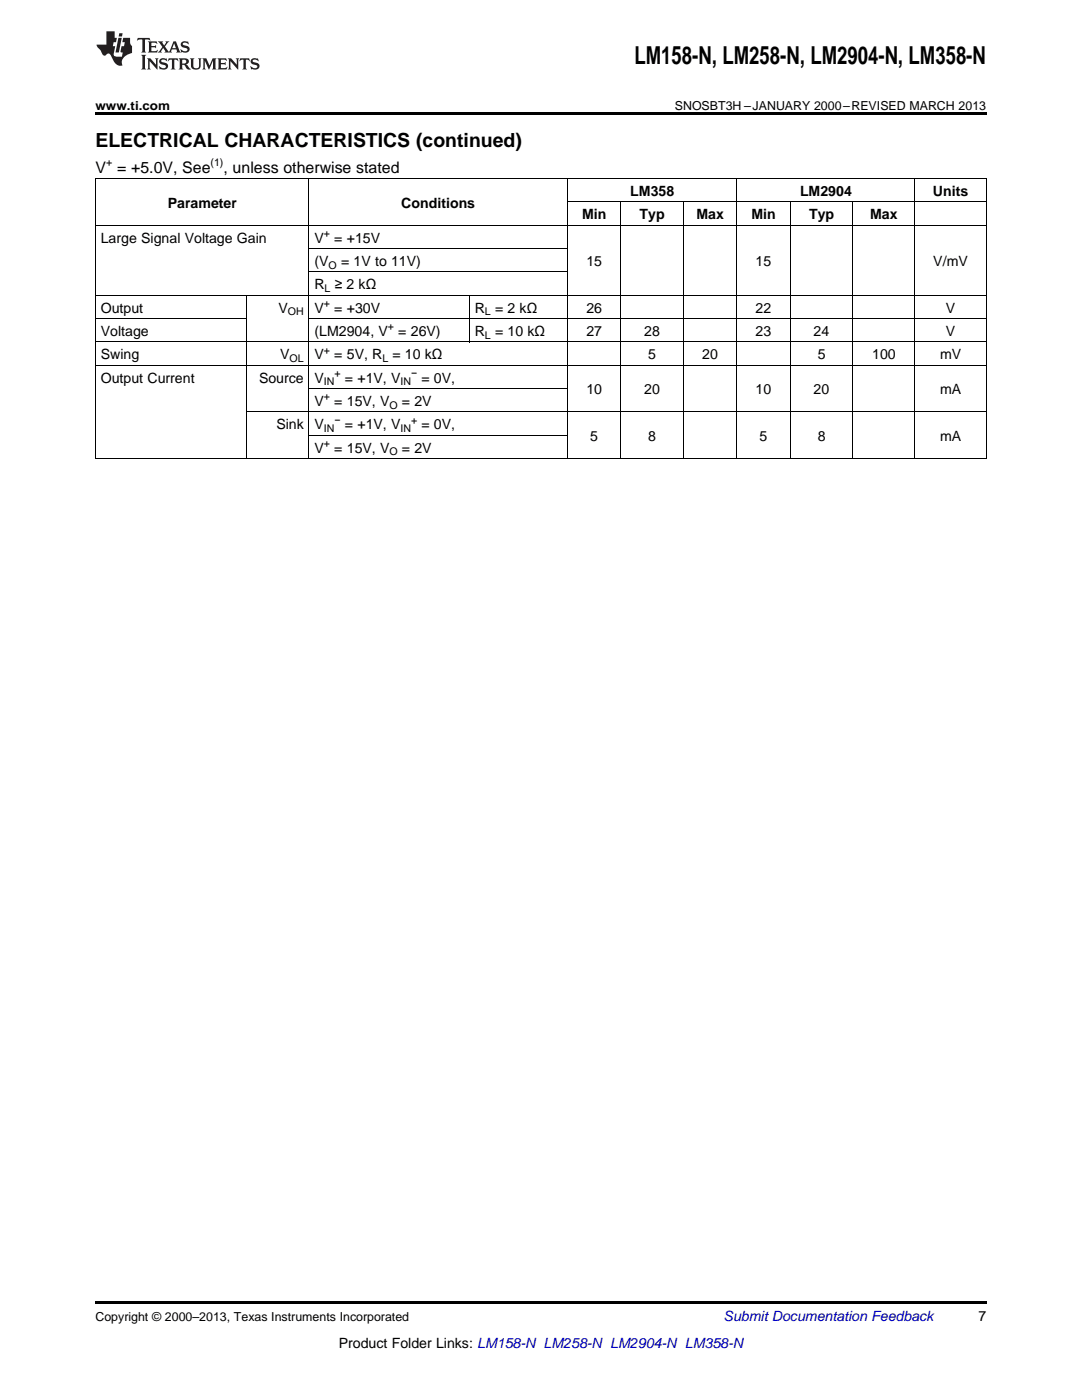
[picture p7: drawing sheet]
<svg xmlns="http://www.w3.org/2000/svg" width="216mm" height="279mm" viewBox="0 0 216 279" stroke-linecap="round" stroke-linejoin="round" font-family="sans-serif">
<path d="M19 22.5h177.8v.5h-177.8zM19 259.7h177.8v.5h-177.8z" fill="#000"/>
<g fill="none" stroke="#000" stroke-width=".2">
<path d="M19 35.6h177.8M19.1 35.7v55.9M61.6 35.7v55.9M113.2 35.7v55.9M147 35.7v55.9M182.5 35.7v55.9M196.8 35.7v55.9M19 58.9h177.8M19 45h177.8M49.2 59v32.6M61.7 54.3h51.5M61.7 49.6h51.5"/>
<path d="M93.6 59v9.3M113.3 40.3h83.5M123.9 40.4v51.2M136.3 40.4v51.2M157.7 40.4v51.2M170.1 40.4v51.2M19 72.9h177.8M19 68.2h177.8M19 63.6h30.2M61.7 77.6h51.5M61.7 63.6h135.1M19 91.5h177.8"/>
<path d="M49.2 82.2h147.6M61.7 86.9h51.5"/>
</g>
<g fill="#231f20">
<path d="M27.5 7.6l-.1 .5 .4-.2h.6v.1v2.1l-.2 .4h1l-.3-.4v-2.1l.1-.1h.5l.5 .2-.2-.5zM29.5 8.3l.2 .3v1.5l-.2 .4h1.8l.2-.6a1.04 1.04 0 0 1-1.3 .2v-.7h.6l.3 .2v-.6l-.3 .2h-.6v-.6l.8-.1 .4 .3-.2-.5zM31.5 8.3l.9 1.1-.9 1.1h.8l-.2-.2 .5-.7 .4 .7-.2 .2h1.5l-.1-.2 .1-.4h.9l.1 .4-.2 .2h1l-.3-.3-.7-1.9h-.5l-.9 2-.8-1 .9-1h-.8l.1 .3-.3 .5-.4-.6 .2-.2zM34.7 8.6l.4 1h-.7zM36.3 8.4a.63 .63 0 0 0-.2 .7 .63 .63 0 0 0 .6 .4l.6 .2 .1 .2a.75 .75 0 0 1-.7 .4 .75 .75 0 0 1-.6-.5l.1 .7 .1-.1a1.11 1.11 0 0 0 1.5-.6 1.13 1.13 0 0 0-1.2-.8l-.1-.4a1.04 1.04 0 0 1 1.2 .2l-.2-.5-.1 .1-.5-.2zM28.2 10.9l.2 .4v2.2l-.2 .4h1l-.3-.4v-2.2l.3-.4zM29.3 11.6l.3 .4v1.5l-.3 .4h.8l-.2-.4v-1.3l1.5 1.7v-1.9l.2-.4h-.7l.2 .4v.9l-1.1-1.3zM32 11.8a.62 .62 0 0 0-.2 .7 .62 .62 0 0 0 .6 .4l.6 .1 .1 .3a.76 .76 0 0 1-.7 .3 .76 .76 0 0 1-.6-.4l.1 .7 .1-.1a1.11 1.11 0 0 0 1.5-.6 1.13 1.13 0 0 0-1.2-.8l-.1-.4a1.04 1.04 0 0 1 1.2 .2l-.2-.6-.1 .1-.5-.1zM33.7 11.6l-.2 .6a.61 .61 0 0 1 .8-.3v1.6l-.2 .4h.9l-.2-.4v-1.6a.63 .63 0 0 1 .8 .3l-.2-.6zM35.6 11.6l.3 .4v1.5l-.3 .4h1l-.2-.2v-.8l.5 .2a.76 .76 0 0 0 1.2 .7l-1-1a.58 .58 0 0 0 .6-.5 .58 .58 0 0 0-.5-.6zM36.4 11.9h.1a.45 .45 0 0 1 .5 .1 .45 .45 0 0 1 .1 .5l-.7 .2zM37.9 11.6l.2 .2a2.17 2.17 0 0 0 .3 1.9 .99 .99 0 0 0 1.6-.6v-1.1l.2-.4h-.7l.2 .2a1.92 1.92 0 0 1-.2 1.8 .6 .6 0 0 1-.9-.5v-1.1l.2-.4zM40.4 11.6l.2 .4v1.5l-.2 .4h.7l-.2-.4v-1.4l.8 1.8 .8-1.8v1.4l-.2 .4h.9l-.2-.4v-1.5l.2-.4h-.8l-.6 1.5-.6-1.5zM43.4 11.6l.2 .4v1.5l-.2 .4h1.8l.2-.6a1.04 1.04 0 0 1-1.3 .1v-.6h.5l.4 .2v-.6l-.4 .2h-.5v-.7h.8l.3 .3-.1-.6zM45.5 11.6l.2 .4v1.5l-.2 .4h.7l-.2-.4v-1.3l1.5 1.7v-1.9l.2-.4h-.7l.2 .4v.9l-1.1-1.3zM47.9 11.6l-.1 .6a.61 .61 0 0 1 .8-.3v1.6l-.3 .4h1l-.3-.4 .1-1.6a.63 .63 0 0 1 .7 .3l-.1-.6zM50.2 11.8a.62 .62 0 0 0-.2 .7 .62 .62 0 0 0 .6 .4l.6 .1 .2 .3a.76 .76 0 0 1-.8 .3 .76 .76 0 0 1-.6-.4l.1 .7 .2-.1a1.11 1.11 0 0 0 1.5-.6 1.13 1.13 0 0 0-1.3-.8l-.1-.4a1.04 1.04 0 0 1 1.2 .2l-.1-.6-.2 .1-.5-.1z"/>
<path d="M21.2 6.3v2.6h-1.9l.1 .4 .7 .9a.91 .91 0 0 0 1 .8 .56 .56 0 0 1 .5-.3 .56 .56 0 0 1 .5 .3l.4 .8a1.53 1.53 0 0 0 1.9 1.2 1.54 1.54 0 0 1 1-2.1l.9-.3v-1.4a1.52 1.52 0 0 1-.3-1.6h-1.4l-.2 .8h.5l-.2 .8h-.4l-.2 1v.2l.4 .1-.2 .8a1.93 1.93 0 0 1-1.6-.3l.3-1.8h-.5l.2-.8h.4l.2-.8h-.4v-1.3zM23.6 7.6l-.6 2.9h.7l.6-2.9zM23.8 6.6l-.1 .7h.6l.2-.7z"/>
</g>
<text font-size="4.9" x="126.6" y="12.8">LM158-N, LM258-N, LM2904-N, LM358-N</text>
<text font-size="3.9" x="19" y="29.3">ELECTRICAL CHARACTERISTICS (continued)</text>
<g font-size="3.2">
<text x="19" y="34.4">V = +5.0V, See</text>
<text x="44.6" y="34.4">, unless otherwise stated</text>
</g>
<g font-size="2.8">
<text x="33.5" y="41.4">Parameter</text>
<text x="80.1" y="41.4">Conditions</text>
<text x="125.8" y="39.1">LM358</text>
<text x="159.6" y="39.1">LM2904</text>
<text x="186.2" y="39.1">Units</text>
<text x="116.2" y="43.7">Min</text>
<text x="127.6" y="43.7">Typ</text>
<text x="139" y="43.7">Max</text>
<text x="149.9" y="43.7">Min</text>
<text x="161.4" y="43.7">Typ</text>
<text x="173.6" y="43.7">Max</text>
<text x="20.1" y="48.4">Large Signal Voltage Gain</text>
<text x="62.8" y="48.4">V</text>
<text x="62.8" y="53.1">(V</text>
<text x="66.7" y="48.4">= +15V</text>
<text x="68.1" y="53.1">= 1V to 11V)</text>
<text x="117" y="53.1">15</text>
<text x="150.8" y="53.1">15</text>
<text x="186.2" y="53.1">V/mV</text>
<text x="62.8" y="57.7">R</text>
<text x="66.8" y="57.7">≥ 2 kΩ</text>
<text x="20.1" y="62.4">Output</text>
<text x="55.6" y="62.4">V</text>
<text x="62.8" y="62.4">V</text>
<text x="66.7" y="62.4">= +30V</text>
<text x="94.8" y="62.4">R</text>
<text x="98.8" y="62.4">= 2 kΩ</text>
<text x="117" y="62.4">26</text>
<text x="150.8" y="62.4">22</text>
<text x="188.7" y="62.4">V</text>
<text x="20.1" y="67">Voltage</text>
<text x="20.1" y="71.7">Swing</text>
<text x="55.9" y="71.7">V</text>
<text x="62.8" y="67">(LM2904, V</text>
<text x="62.8" y="71.7">V</text>
<text x="66.7" y="71.7">= 5V, R</text>
<text x="78.3" y="71.7">= 10 kΩ</text>
<text x="79.5" y="67">= 26V)</text>
<text x="94.8" y="67">R</text>
<text x="98.8" y="67">= 10 kΩ</text>
<text x="117" y="67">27</text>
<text x="128.6" y="67">28</text>
<text x="129.4" y="71.7">5</text>
<text x="140.1" y="71.7">20</text>
<text x="150.8" y="67">23</text>
<text x="162.3" y="67">24</text>
<text x="163.2" y="71.7">5</text>
<text x="174" y="71.7">100</text>
<text x="187.6" y="71.7">mV</text>
<text x="188.7" y="67">V</text>
<text x="20.1" y="76.3">Output Current</text>
<text x="51.7" y="76.3">Source</text>
<text x="62.8" y="76.3">V</text>
<text x="68.8" y="76.3">= +1V, V</text>
<text x="84.1" y="76.3">= 0V,</text>
<text x="62.8" y="81">V</text>
<text x="66.7" y="81">= 15V, V</text>
<text x="80.2" y="81">= 2V</text>
<text x="117" y="78.7">10</text>
<text x="128.6" y="78.7">20</text>
<text x="150.8" y="78.7">10</text>
<text x="162.3" y="78.7">20</text>
<text x="187.6" y="78.7">mA</text>
<text x="55.1" y="85.7">Sink</text>
<text x="62.8" y="85.7">V</text>
<text x="68.8" y="85.7">= +1V, V</text>
<text x="84.1" y="85.7">= 0V,</text>
<text x="117.8" y="88">5</text>
<text x="129.4" y="88">8</text>
<text x="151.6" y="88">5</text>
<text x="163.2" y="88">8</text>
<text x="187.6" y="88">mA</text>
<text x="62.8" y="90.3">V</text>
<text x="66.7" y="90.3">= 15V, V</text>
<text x="80.2" y="90.3">= 2V</text>
<text x="195.3" y="263.6">7</text>
<text x="67.6" y="269">Product Folder Links: LM158-N LM258-N LM2904-N LM358-N</text>
</g>
<text font-size="2.8" fill="#0000c8" x="144.4" y="263.6">Submit Documentation Feedback</text>
<g font-size="2.5">
<text x="19" y="21.9">www.ti.com</text>
<text x="134.7" y="21.9">SNOSBT3H –JANUARY 2000–REVISED MARCH 2013</text>
<text x="19" y="263.6">Copyright © 2000–2013, Texas Instruments Incorporated</text>
</g>
<g font-size="2.1">
<text x="21.2" y="33.2">+</text>
<text x="42" y="33.2">(1)</text>
<text x="64.6" y="47.3">+</text>
<text x="65.6" y="53.6">O</text>
<text x="64.8" y="58.3">L</text>
<text x="57.4" y="62.9">OH</text>
<text x="64.6" y="61.2">+</text>
<text x="77.4" y="65.9">+</text>
<text x="96.8" y="62.9">L</text>
<text x="64.6" y="70.6">+</text>
<text x="96.8" y="67.6">L</text>
<text x="57.8" y="72.2">OL</text>
<text x="64.6" y="76.9">IN</text>
<text x="66.7" y="75.2">+</text>
<text x="76.3" y="72.2">L</text>
<text x="79.9" y="76.9">IN</text>
<text x="82" y="75.2">−</text>
<text x="64.6" y="79.9">+</text>
<text x="77.7" y="81.6">O</text>
<text x="64.6" y="86.2">IN</text>
<text x="64.6" y="89.2">+</text>
<text x="66.7" y="84.5">−</text>
<text x="79.9" y="86.2">IN</text>
<text x="82" y="84.5">+</text>
<text x="77.7" y="90.9">O</text>
</g>
</svg>
